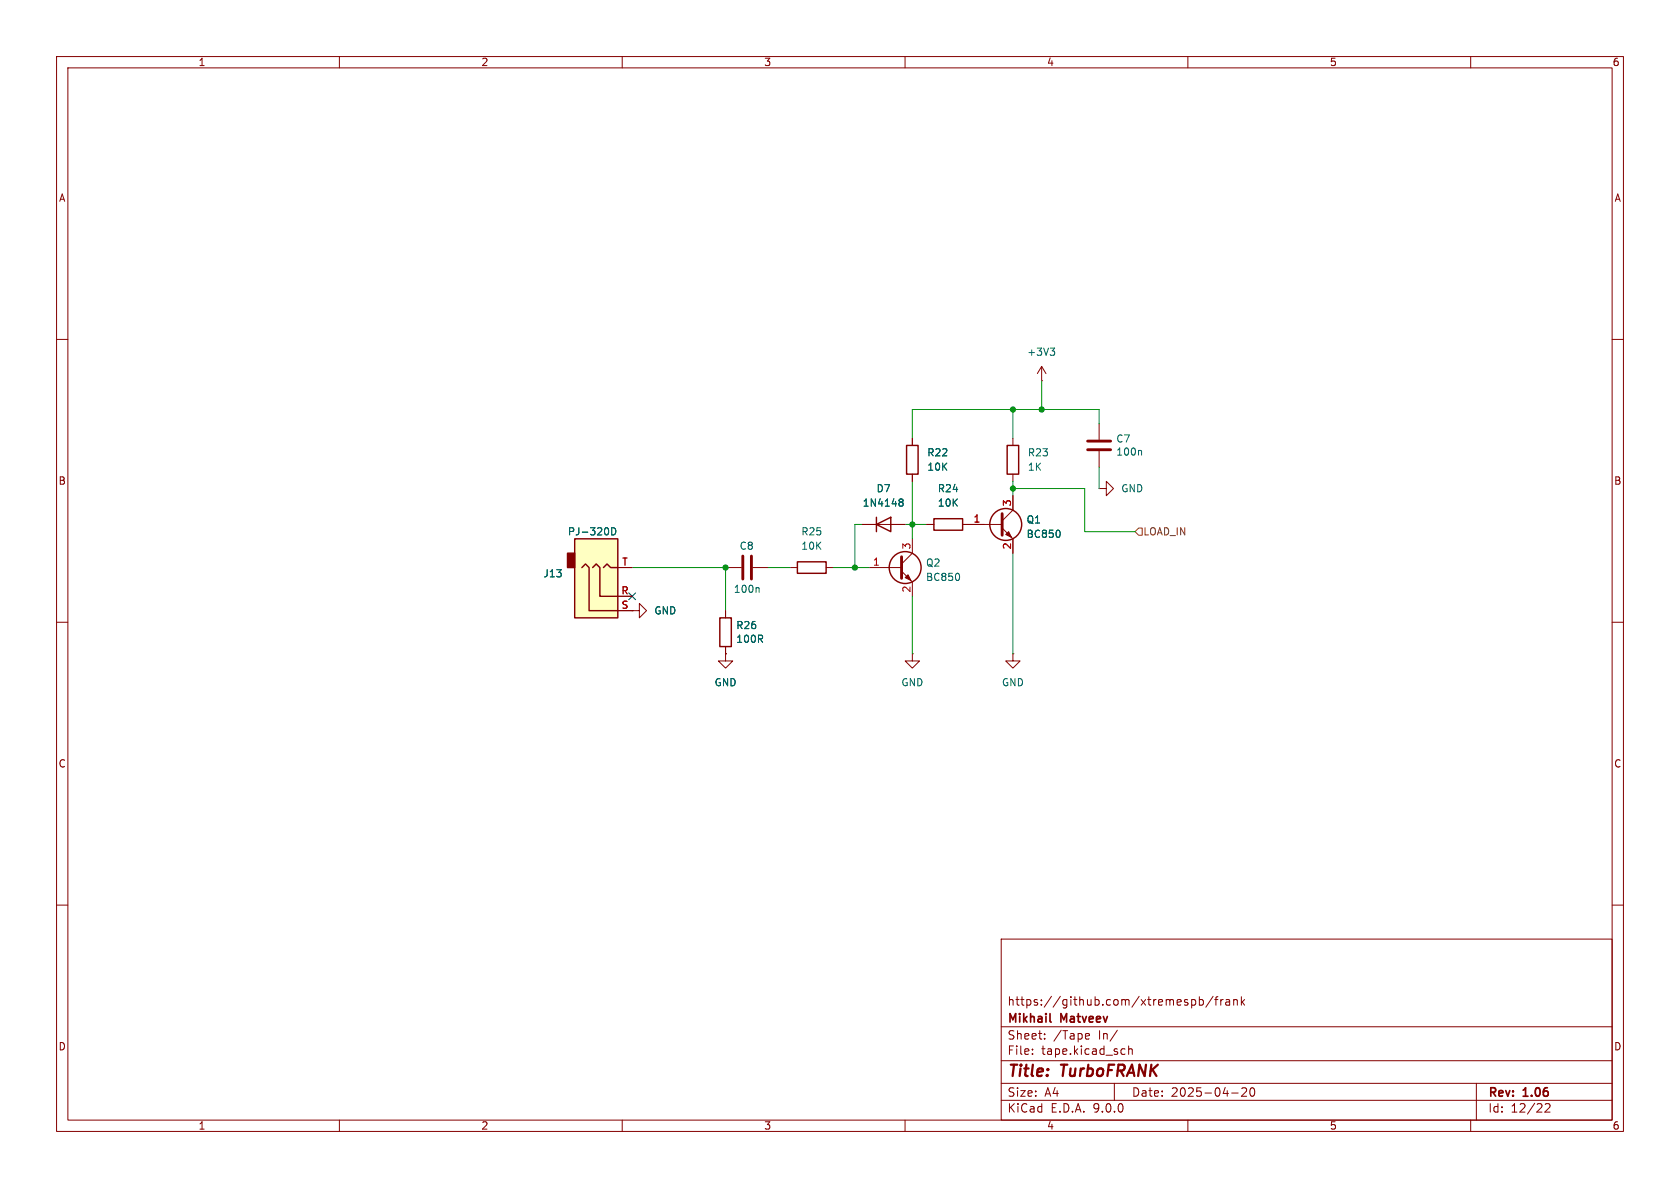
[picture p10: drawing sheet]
<svg xmlns="http://www.w3.org/2000/svg" width="297mm" height="210mm" viewBox="0 0 297 210" stroke-linecap="round" stroke-linejoin="round" font-family="sans-serif">
<g fill="none" stroke="#840000" stroke-width=".18">
<path d="M10 10h277v190h-277zM12 12h273v186h-273zM60 10v2M110 10v2M160 10v2M210 10v2M260 10v2M10 60h2M161.3 77.5v1.2M179.1 77.5v1.2M184.1 67.3h.1M184.1 64.8l-.7 1.2"/>
<path d="M184.1 64.8l.8 1.2M184.1 64.8v2.5M194.3 74.9v2.8M194.3 79.8v2.8M285 60h2M161.3 83.8v1.3M163.8 92.7h1.3M170.2 92.7h7M177.2 93.3l1.9 2v2.5M179.1 87.6v2.6l-1.9 1.9M179.1 83.8v1.3M194.3 86.4h1.3v-1.3l1.2 1.3-1.2 1.2v-1.2"/>
<path d="M194.3 86.4h.1M10 110h2M111.8 108h1.2v-1.3l1.3 1.3-1.3 1.2v-1.2M111.8 108h.1M161.3 115.6v1.2h1.3l-1.3 1.3-1.3-1.3h1.3M161.3 115.6h.1M179.1 115.6v1.2h1.2l-1.2 1.3-1.3-1.3h1.3M179.1 115.6h.1M285 110h2M10 160h2M177 166h108v32h-108zM210.7 176.8l.4-.1 .3 .3v.4l-.2 .2h-.5"/>
<path d="M212 176.8l.5-.1 .2 .3v.4l-.1 .2h-.6M212 176.2v1.5M214.5 176.1l-1.3 2M214.7 176.7h.6M215.3 176.2l-.3 .2v1.3M215.8 176.7v1M216.2 176.7l-.2 .1-.2 .2M216.7 176.8h.6l.1 .9M217.4 177.1h-.5a.29 .29 0 0 0-.2 .3 .29 .29 0 0 0 .2 .3l.5-.1M218.1 176.8l.2-.1 .4 .1v.9M218.1 176.7v1M219.5 176.2v1.5"/>
<path d="M219.6 177.1l.4 .6M220 176.7l-.5 .6M285 160h2M60 198v2M110 198v2M160 198v2M177 194.5h108M177 191.5h108M177 187.5h108M177 181.5h108M182.5 186.3v.1M182.5 185.5v.1"/>
<path d="M184.7 183.6v.1M184.7 182.8v.1M192.1 182.7l.4 .1 .1 .3-.7 .1M192.5 183.6l-.4 .1M197 191.5v3M197.5 182.1l-1.3 2M198.5 185.4l.4 .1M198.9 186.3l-.4 .1M199.5 185.5l.2-.1 .4 .1 .1 .9M199.5 184.9v1.5M210 198v2M217.7 193.2h1.2"/>
<path d="M219.5 192.4l.6-.1 .2 .1 .1 .3-.9 1.1h.9M221.1 192.4l.2-.1a.81 .81 0 0 1 .6 .6 .81 .81 0 0 1-.3 .8l-.1 .1a.81 .81 0 0 1-.4-1.4zM260 198v2M261 191.5v6.5M273.2 195.2l.5-.1 .3 .1v.3l-.9 1.1h.9"/>
</g>
<path d="M185.6 180.5l.2 .2" fill="none" stroke="#840000" stroke-width=".3"/>
<g fill="none" stroke="#840000" stroke-width=".25">
<path d="M160.3 78.7h2v5.1h-2zM178.1 78.7h2v5.1h-2zM165.1 91.7h5.1v2h-5.1z"/>
<circle cx="177.8" cy="92.7" r="2.82"/>
</g>
<path d="M192.3 78h4M192.3 79.5h4M177.2 90.8v3.8" fill="none" stroke="#840000" stroke-width=".51"/>
<path d="M177.8 94.5l.5-.5 .5 1z" fill="#840000" stroke="#840000" stroke-width=".18"/>
<path d="M185.7 61.5h.7l-.4 .5M186.2 62l.2 .3v.3l-.2 .2M201.6 79.6l.2 .2v.7M187.3 93.8l.1 .4-.1 .7" fill="none" stroke="#006464" stroke-width=".18"/>
<path d="M101.6 95.3h7.6v13.9h-7.6z" fill="#ffffc2"/>
<path d="M100.3 97.8h1.3v2.5h-1.3z" fill="#840000" stroke="#840000" stroke-width=".25"/>
<g fill="none" stroke="#840000" stroke-width=".25">
<path d="M101.6 95.3h7.6v13.9h-7.6zM141 99.3h5v2h-5zM154.9 92.7l2.6-1.3v2.6zM154.9 91.4v2.6M102.9 100.3l.6-.6 .6 .6v7.7h5.1M104.8 100.3l.6-.6 .6 .6v5.1h3.2M106.7 100.3l.6-.6 .6 .6h1.3M127.3 109.2h2v5.1h-2z"/>
<circle cx="160" cy="100.3" r="2.82"/>
</g>
<g fill="none" stroke="#840000" stroke-width=".18">
<path d="M161.3 77.5v1.2M152.4 92.7h7.6M161.3 95.3v2.5l-1.9 1.9M161.3 83.8v1.3M163.8 92.7h1.3M170.2 92.7h3.8M179.1 87.6v2.6M179.1 95.3v2.5M109.2 108h2.6M109.2 105.4h2.6M109.2 100.3h2.6M111.8 108h.1"/>
<path d="M128.3 115.6v1.2h1.2l-1.2 1.3-1.3-1.3h1.3M128.3 115.6h.1M128.3 100.3h2.8M128.3 108v1.2M128.3 114.3v1.3M133.1 100.3h2.8M139.7 100.3h1.3M146 100.3h1.3M153.7 100.3h5.7M159.4 101l1.9 1.9v2.5"/>
</g>
<path d="M108.1 93.3a.64 .64 0 0 1 .8 .6 .64 .64 0 0 1-.8 .7zM159.1 88.7l.1 .1M159.1 88.3l.3-.1 .2 .1 .1 .2-.3 .3M159.2 88.8h.2M159.2 88.8h-.1M159.4 88.8l.3 .2-.1 .4-.2 .1-.3-.1M187.3 93.8l.1 .4-.1 .7M134 103.9l.2 .2v.6M169.5 101.5l.1 .3-.1 .7" fill="none" stroke="#006464" stroke-width=".18"/>
<path d="M131.3 98.3v4.1M132.8 98.3v4.1M159.4 98.4v3.8" fill="none" stroke="#840000" stroke-width=".51"/>
<path d="M160 102.1l.5-.5 .5 1z" fill="#840000" stroke="#840000" stroke-width=".18"/>
<path d="M201.3 93.3h.6v1.3h-.6l-.6-.6z" fill="none" stroke="#725600" stroke-width=".18"/>
<g fill="none" stroke="#009600" stroke-width=".18">
<path d="M179.1 72.4v5.1M184.1 67.3v5.1M194.3 74.9v-2.5h-33v5.1M152.4 92.7h-1.3v7.6M160 92.7h3.8M161.3 85.1v10.2M179.1 85.1v2.5M179.1 97.8v17.8M179.1 86.4h12.7v7.6h8.9M194.3 82.6v3.8M111.8 100.3h16.5v7.7M135.9 100.3h3.8"/>
<path d="M147.3 100.3h6.4M161.3 105.4v10.2"/>
</g>
<path d="M111.2 104.8l1.2 1.2M112.4 104.8l-1.2 1.2" fill="none" stroke="#000084" stroke-width=".18"/>
<g fill="#009600" stroke="#009600" stroke-width=".18">
<circle cx="161.3" cy="92.7" r=".46"/>
<circle cx="184.1" cy="72.4" r=".46"/>
<circle cx="179.1" cy="86.4" r=".46"/>
<circle cx="179.1" cy="72.4" r=".46"/>
<circle cx="151.1" cy="100.3" r=".46"/>
<circle cx="128.3" cy="100.3" r=".46"/>
</g>
<g font-size="2.8" fill="#840000">
<text x="178" y="190.9">Title:</text>
<text x="187.7" y="190.9">TurboFRANK</text>
</g>
<g font-size="2.1" fill="#840000">
<text x="178" y="178">https://github.com/xtremespb/frank</text>
<text x="178" y="184">Sheet:</text>
<text x="178" y="181.2">Mikhail</text>
<text x="186.2" y="184">/Tape</text>
<text x="187.6" y="181.2">Matveev</text>
<text x="194.2" y="184">In/</text>
<text x="178" y="186.7">File:</text>
<text x="184.1" y="186.7">tape.kicad_sch</text>
<text x="178" y="196.9">KiCad</text>
<text x="178" y="194.1">Size:</text>
<text x="184.7" y="194.1">A4</text>
<text x="185.7" y="196.9">E.D.A.</text>
<text x="193.3" y="196.9">9.0.0</text>
<text x="200" y="194.1">Date:</text>
<text x="207" y="194.1">2025-04-20</text>
<text x="263" y="194.3">Rev:</text>
<text x="263" y="196.9">Id:</text>
<text x="267.1" y="196.9">12/22</text>
<text x="269.4" y="194.3">1.06</text>
</g>
<g font-size="1.8" fill="#840000">
<text x="35" y="11.9">1</text>
<text x="85" y="11.9">2</text>
<text x="135" y="11.9">3</text>
<text x="185" y="11.9">4</text>
<text x="235" y="11.9">5</text>
<text x="285" y="11.9">6</text>
<text x="10.3" y="35.9">A</text>
<text x="285.3" y="35.9">A</text>
<text x="10.3" y="85.9">B</text>
<text x="285.3" y="85.9">B</text>
<text x="10.3" y="135.9">C</text>
<text x="285.3" y="135.9">C</text>
<text x="10.3" y="185.9">D</text>
<text x="285.3" y="185.9">D</text>
<text x="35" y="199.9">1</text>
<text x="85" y="199.9">2</text>
<text x="135" y="199.9">3</text>
<text x="185" y="199.9">4</text>
<text x="235" y="199.9">5</text>
<text x="285" y="199.9">6</text>
</g>
<g font-size="1.8" fill="#006464">
<text x="181.5" y="63.1">+3V3</text>
<text x="163.8" y="80.9">R22</text>
<text x="163.8" y="83.4">10K</text>
<text x="181.6" y="83.4">1K</text>
<text x="181.6" y="80.9">R23</text>
<text x="197.2" y="78.4">C7</text>
<text x="197.2" y="80.7">100n</text>
<text x="152.4" y="89.8">1N4148</text>
<text x="154.9" y="87.2">D7</text>
<text x="165.7" y="87.2">R24</text>
<text x="165.7" y="89.8">10K</text>
<text x="198.1" y="87.2">GND</text>
<text x="100.3" y="94.8">PJ-320D</text>
<text x="141.6" y="94.8">R25</text>
<text x="181.4" y="95.3">BC850</text>
<text x="181.4" y="92.7">Q1</text>
<text x="130.7" y="97.4">C8</text>
<text x="141.6" y="97.4">10K</text>
<text x="163.6" y="100.4">Q2</text>
<text x="96" y="102.3">J13</text>
<text x="129.6" y="105">100n</text>
<text x="163.6" y="102.9">BC850</text>
<text x="115.6" y="108.8">GND</text>
<text x="130.1" y="113.8">100R</text>
<text x="130.1" y="111.4">R26</text>
<text x="126.2" y="121.5">GND</text>
<text x="159.3" y="121.5">GND</text>
<text x="177" y="121.5">GND</text>
</g>
<g font-size="1.8" fill="#a90000">
<text x="178.8" y="89.6" transform="rotate(-90 178.8 89.6)">3</text>
<text x="172" y="92.5">1</text>
<text x="109.9" y="100.1">T</text>
<text x="154.2" y="100.1">1</text>
<text x="161" y="97.2" transform="rotate(-90 161 97.2)">3</text>
<text x="178.8" y="97.2" transform="rotate(-90 178.8 97.2)">2</text>
<text x="109.8" y="105.2">R</text>
<text x="109.8" y="107.7">S</text>
<text x="161" y="104.8" transform="rotate(-90 161 104.8)">2</text>
</g>
<text font-size="1.8" fill="#725600" x="202" y="94.8">LOAD_IN</text>
</svg>
